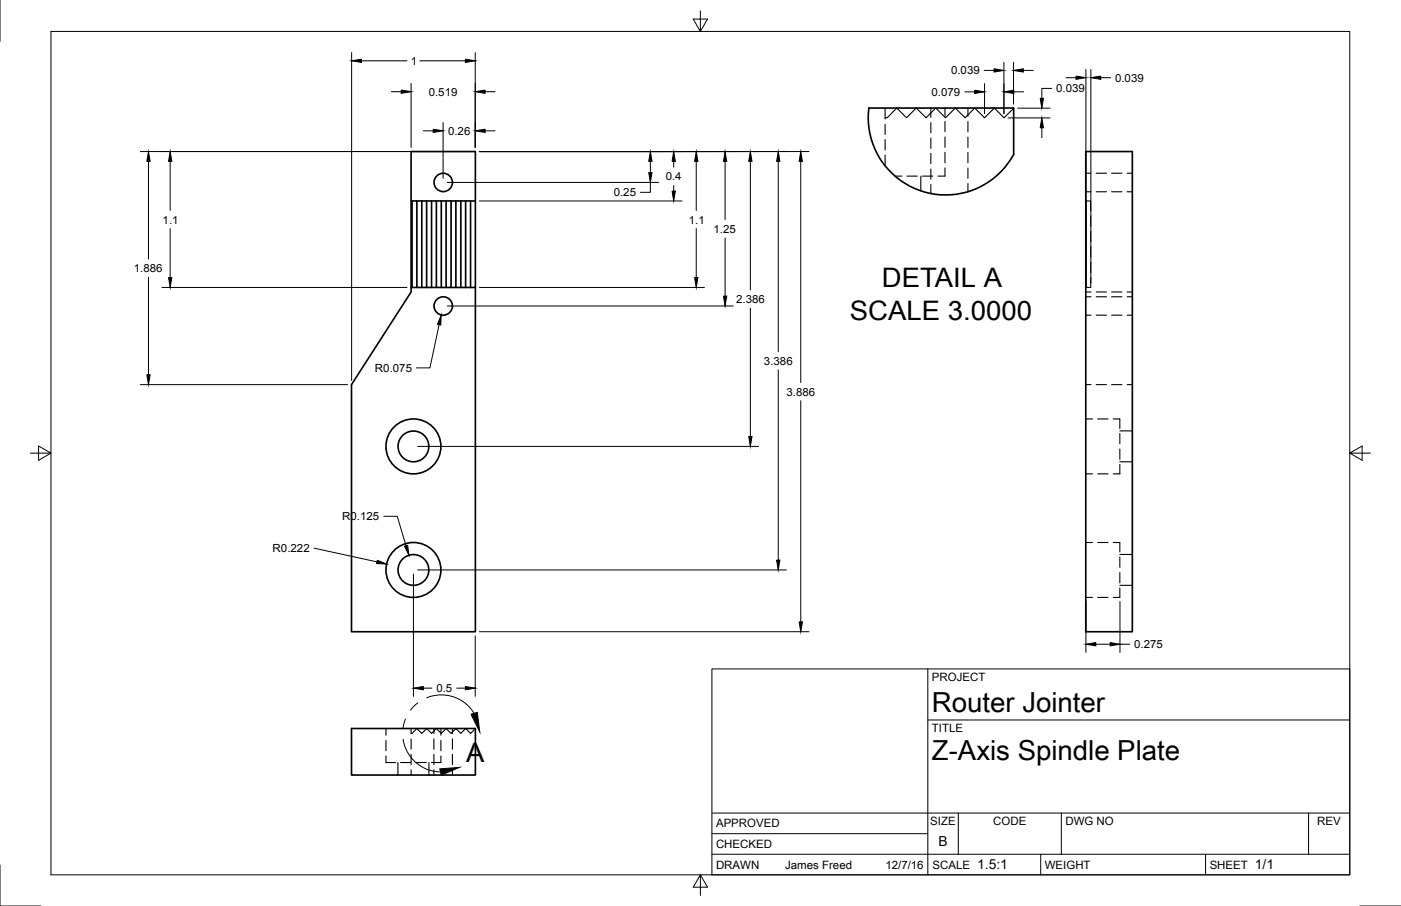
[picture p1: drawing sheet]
<svg xmlns="http://www.w3.org/2000/svg" width="432mm" height="279mm" viewBox="0 0 432 279" stroke-linecap="round" stroke-linejoin="round" font-family="sans-serif">
<g fill="none" stroke="#000" stroke-width=".51">
<path d="M312.4 47.6a23.8 23.8 0 0 1-28.2 11.4 23.8 23.8 0 0 1-16.4-25.7h44.6v14.4M126.7 62v26.6M127 62v26.6M128.5 62v26.6M130 62v26.6M131.5 62v26.6M133 62v26.6M134.5 62v26.6M136 62v26.6M137.5 62v26.6M139 62v26.6M140.5 62v26.6"/>
<path d="M142 62v26.6M143.5 62h-16.8v-15.3h19.8v15.3M145 62v26.6M146.5 62v26.6h-3M146.5 62h-3v26.6M334.6 62l.1 26.6zM334.6 62v-15.3h14.4v148.1h-14.4v-106.2M143.5 88.6h-16.8v1.4l-18.4 28.6v76.2h38.2v-106.2M108.3 224.7h38.2v14.3h-38.2z"/>
<circle cx="136.6" cy="56.3" r="2.84"/>
<circle cx="136.6" cy="94.4" r="2.84"/>
<circle cx="127.4" cy="137.7" r="8.5"/>
<circle cx="127.4" cy="137.7" r="4.7"/>
<circle cx="127.4" cy="175.8" r="8.5"/>
<circle cx="127.4" cy="175.8" r="4.7"/>
</g>
<g fill="none" stroke="#000" stroke-width=".34">
<path d="M272.8 33.3v3.4M272.8 38.3v3.2M286.9 33.3v2.9M286.9 37.8v3.2M291.3 33.3v2.6M291.3 37.5v3.1M298.3 33.3v2.6M298.3 37.5v3.2M312.4 33.4l-2.9 2.9-3-3-3.1 3-3-3-3 3-3-3-3 3-3-3-3 3-3-3-3 3-3-3-3 3h-.6M272.8 43.1v3.2M272.8 47.8v3.4M275.8 54.3h2.2"/>
<path d="M279.5 54.3h3.2M283.8 54.3v4.6M284.3 54.3h3.2M286.9 42.5v3.3M286.9 47.3v3.2M286.9 52.1v3.2M286.9 56.9v2.8M291.3 51.8v2.5h-2.2M291.3 42.2v3.2M291.3 47v3.2M298.3 42.3v3.2M298.3 47v3.2"/>
<path d="M298.3 51.8v3.2M298.3 56.6v2.6M334.6 59.1h1.7M334.6 53.4h1.7M337.9 59.1h3.1M337.9 53.4h3.1M342.6 59.1h3.2M342.6 53.4h3.2M347.4 59.1h1.6M347.4 53.4h1.6M334.7 62h1.5v3M336.2 66.6v3.2"/>
<path d="M336.2 71.3v3.2M336.2 76.1v3.2M334.6 90h1.7M334.6 97.2h1.7M334.6 91.5h1.7M336.2 85.6v3h-1.5M336.2 80.9v3.1M337.9 90h3.1M337.9 97.2h3.1M337.9 91.5h3.1M342.6 90h3.2M342.6 97.2h3.2"/>
<path d="M342.6 91.5h3.2M347.4 90h1.6M347.4 97.2h1.6M347.4 91.5h1.6M334.6 118.6h1.7M337.9 118.6h3.1M342.6 118.6h3.2M347.4 118.6h1.6M334.6 129.2h2.1M338.3 129.2h3.2M343.1 129.2h2v2.9M345.1 133.7v3.2"/>
<path d="M345.1 138.5v3.1M345.1 132.9h3.9M334.6 146.1h2.1M338.3 146.1h3.2M345.1 143.2v2.9h-2M345.1 142.4h3.9M334.6 167.3h2.1M338.3 167.3h3.2M343.1 167.3h2v2.9M345.1 176.6v3.1M345.1 171.8v3.2M345.1 171h3.9"/>
<path d="M334.6 184.2h2.1M338.3 184.2h3.2M345.1 181.3v2.9h-2M345.1 180.5h3.9M119 233.1v2.1h2.9M119 224.7v2M119 228.3v3.2M122.6 235.2v3.8M123.4 235.2h3.2M126.7 224.7v1.6M126.7 227.9v3.2M126.7 232.6v3.2"/>
<path d="M126.7 237.4v1.6M128.2 235.2h3.2M132.2 235.2v3.8M133.7 224.7v1.6M133.7 227.9v3.2M133.7 232.6v3.2M133.7 237.4v1.6M135.9 233.1v2.1h-2.9M135.9 224.7v2M135.9 228.3v3.2M139.4 224.7v1.6M139.4 227.9v3.2"/>
<path d="M139.4 232.6v3.2M139.4 237.4v1.6M146.5 224.7l-1.5 1.5-1.5-1.5-1.5 1.5-1.5-1.5-1.5 1.5-1.5-1.5-1.5 1.5-1.5-1.5-1.5 1.5-1.5-1.5-1.5 1.5-1.5-1.5-1.5 1.5h-.3"/>
</g>
<g fill="none" stroke="#000" stroke-width=".31">
<path d="M0 .1v12.6M15.7 9.7h400.3v260.1h-400.3zM108.4 16.2v101.1M111.4 18.8h14M129.4 18.8h14M146.5 16.2v29.3M215.9 3.3v6.4l-2.2-3.8h4.4l-2.2 3.8M309.4 19.2v15.9M312.4 19.2v12.9M120.6 28.3h3.1M126.7 25.7v19.8M136.6 37.8v17.2"/>
<path d="M149.5 28.3h3.1M297.3 28.3h3.1M303.3 21.7h3.1M303.4 25.8v9.3M310.7 36.4h12.9M312.5 28.3h3M313.6 33.4h10M315.4 21.7h3.1M321.1 39.4v3.1M324.1 27.3h-3v3M328.6 24h3M334.7 21.4v66"/>
<path d="M336.2 21.4v66M339.3 24h3M43.2 46.7h102M45.8 49.8v30.1M52.5 49.8v15.1M130.5 40.3h3M137.8 56.3h65.2M147.7 46.7h101.6M149.5 40.3h3.1M200.4 56.3v3h-3M200.4 49.8v3.4M207.6 49.8v1.8"/>
<path d="M207.6 57.2v1.7M214.6 49.8v15.1M223.5 49.8v17.9M231.3 49.8v39.6M239.9 49.8v58.7M246.8 49.8v68.2M52.5 70.5v15.1M147.7 62h62.5M214.6 70.5v15.1M223.5 73.4v17.9M45.8 85.5v30.1M49.9 88.6h75.5"/>
<path d="M137.8 94.4h88.2M147.7 88.6h69.4M231.3 95v39.6M43.2 118.6h63.9M135.3 100.1l-2.8 13.4h-4.1M239.9 114v58.7M9.4 139.7h6.3l-3.8-2.2v4.4l3.8-2.2M128.7 137.7h105.1M246.8 123.6v68.2M416 139.7l3.8 2.2v-4.4l-3.8 2.2h6.4M118.3 159.2h4.1l2.7 9.1M96.8 169l19.4 4.3"/>
<path d="M127.4 177v37.8M128.7 175.8h113.7M146.5 196.1v18.7M147.7 194.8h101.6M334.7 185.5v15.7M337.7 198.7h4.4M345.2 185.5v15.7M345.2 198.7h3M128.8 216.7l-2.3 2.3M130.5 212.2h2.6M131.5 215.2a11.8 11.8 0 0 1 14.6 4.8M140.8 212.2h2.6"/>
<path d="M219.4 206.3h196.6v63.5h-196.6zM286 206.3v63.5M124.2 228a11.8 11.8 0 0 0 11.6 10.1M125 221.7l-.8 3.1M286 222h130M219.4 257.1h66.6M219.4 250.7h196.6M295.4 250.7v12.7M327.1 250.7v12.7M403.3 250.7v12.7M0 266.7v12.7h12.7M215.9 269.8l2.2 3.8h-4.4l2.2-3.8v6.3"/>
<path d="M219.4 263.4h196.6M320.8 263.4v6.4M371.6 263.4v6.4M419.1 279.4h12.6"/>
</g>
<g fill="#000" stroke="#000" stroke-width=".31">
<path d="M108.4 18.8l3-.6v1.1zM143.4 18.2l3.1 .6-3.1 .5zM123.7 27.8l3 .5-3 .5zM133.5 39.8l3.1 .5-3.1 .6zM146.5 40.3l3-.5v1.1zM146.5 28.3l3-.5v1zM300.4 27.8l3 .5-3 .5zM306.4 21.2l3 .5-3 .5zM309.4 28.3l3.1-.5v1zM312.4 21.7l3-.5v1zM321.1 36.4l.5 3h-1zM320.6 30.3h1l-.5 3.1z"/>
<path d="M331.6 23.5l3.1 .5-3.1 .5zM336.2 24l3.1-.5v1zM45.8 46.7l.5 3.1h-1zM52.5 46.7l.5 3.1h-1.1zM200.4 46.7l.6 3.1h-1.1zM199.9 53.2h1.1l-.6 3.1zM207.6 46.7l.6 3.1h-1.1zM207.1 58.9h1.1l-.6 3.1zM214.6 46.7l.5 3.1h-1zM223.5 46.7l.5 3.1h-1zM231.3 46.7l.5 3.1h-1zM239.9 46.7l.5 3.1h-1z"/>
<path d="M246.8 46.7l.5 3.1h-1zM51.9 85.6h1.1l-.5 3zM214.1 85.6h1l-.5 3zM223 91.3h1l-.5 3.1zM45.3 115.6h1l-.5 3zM136 97.2l-.2 3-1-.2zM230.8 134.6h1l-.5 3.1zM116.3 172.8l2.8 1.1-3.1-.1zM124.7 168.4l.9-.3 .4 3.1zM239.4 172.7h1l-.5 3.1zM246.3 191.8h1l-.5 3zM334.7 198.7l3-.5v1z"/>
<path d="M342.1 198.2l3.1 .5-3.1 .5zM127.4 212.2l3.1-.5v1zM143.4 211.7l3.1 .5-3.1 .5zM135.6 237.1l6-.5-5.6 2.5zM145.2 220.3l1.9-.6 .8 6.1z"/>
</g>
<g font-size="8.5">
<text x="287.2" y="219.5">Router Jointer</text>
<text x="287.2" y="234.5">Z-Axis Spindle Plate</text>
</g>
<g font-size="8.3">
<text x="271.8" y="88.5">DETAIL A</text>
<text x="261.9" y="98.8">SCALE 3.0000</text>
<text x="143.6" y="234.9">A</text>
</g>
<g font-size="4.3">
<text x="289.2" y="261">B</text>
<text x="301.2" y="268.1">1.5:1</text>
<text x="386.8" y="268.1">1/1</text>
</g>
<g font-size="3.5">
<text x="287.2" y="210.1">PROJECT</text>
<text x="287.2" y="225.8">TITLE</text>
<text x="220.7" y="255.2">APPROVED</text>
<text x="286.7" y="254.6">SIZE</text>
<text x="306.1" y="254.6">CODE</text>
<text x="328.4" y="254.6">DWG NO</text>
<text x="406" y="254.6">REV</text>
<text x="220.7" y="261.5">CHECKED</text>
<text x="220.7" y="267.9">DRAWN</text>
<text x="242" y="267.9">James Freed</text>
<text x="272.9" y="267.9">12/7/16</text>
<text x="287.4" y="267.9">SCALE</text>
<text x="322" y="267.9">WEIGHT</text>
<text x="372.8" y="267.9">SHEET</text>
</g>
<g font-size="3.4">
<text x="126.6" y="20">1</text>
<text x="293.1" y="22.9">0.039</text>
<text x="132.1" y="29.5">0.519</text>
<text x="287.1" y="29.6">0.079</text>
<text x="325.5" y="28.5">0.039</text>
<text x="343.7" y="25.2">0.039</text>
<text x="138.1" y="41.6">0.26</text>
<text x="205.2" y="55.6">0.4</text>
<text x="189.1" y="60.6">0.25</text>
<text x="50.1" y="69">1.1</text>
<text x="212.3" y="69">1.1</text>
<text x="219.9" y="71.8">1.25</text>
<text x="41.2" y="83.9">1.886</text>
<text x="226.9" y="93.5">2.386</text>
<text x="235.5" y="112.5">3.386</text>
<text x="115.6" y="114.7">R0.075</text>
<text x="242.4" y="122">3.886</text>
<text x="105.5" y="160.5">R0.125</text>
<text x="84" y="170.3">R0.222</text>
<text x="349.6" y="199.9">0.275</text>
<text x="134.5" y="213.4">0.5</text>
</g>
</svg>
